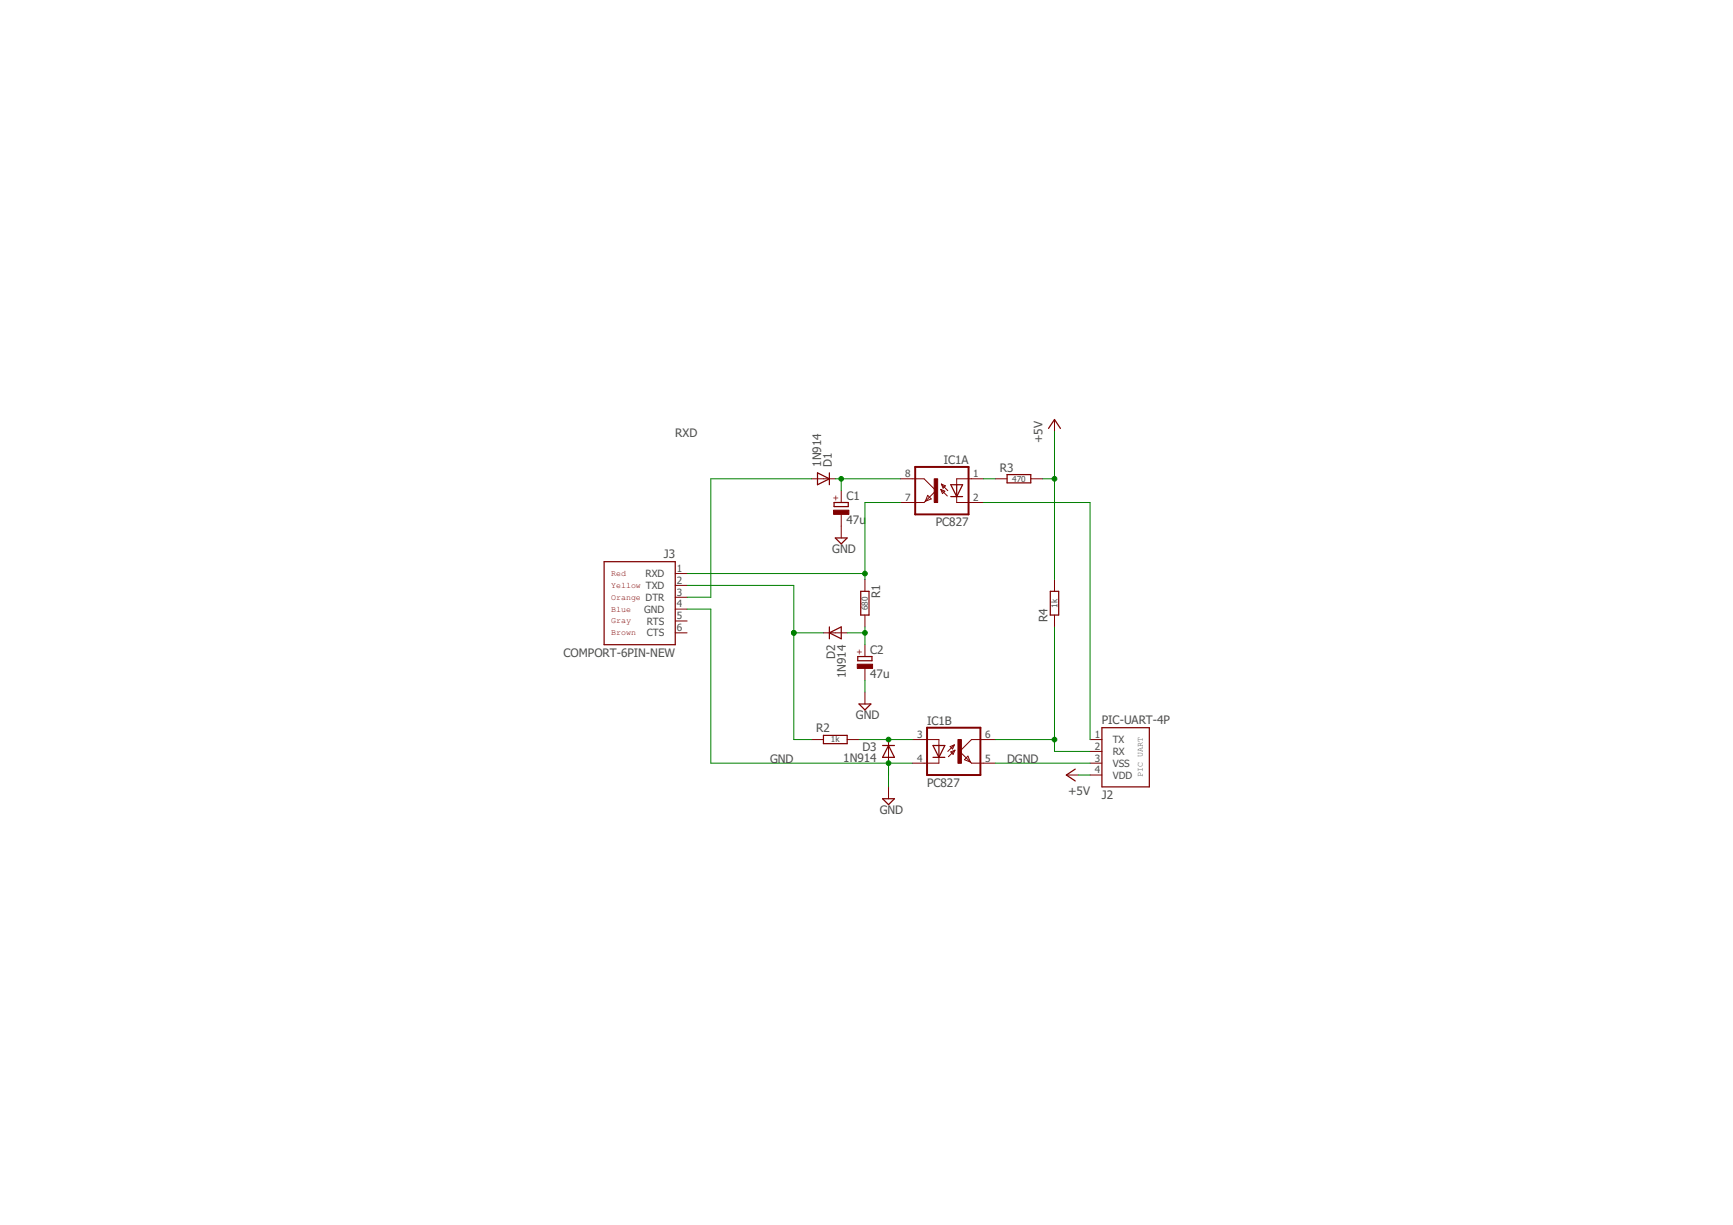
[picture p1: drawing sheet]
<svg xmlns="http://www.w3.org/2000/svg" width="297mm" height="210mm" viewBox="0 0 297 210" stroke-linecap="round" stroke-linejoin="round" font-family="sans-serif">
<g fill="none" stroke="#800000" stroke-width=".17">
<path d="M180.7 71.9v2M115.7 98.3h2.1M139.1 82h4.1M144.2 84.1v2M144.2 88.1v4.1M148.3 99.3v2M154.3 82h4.1l2 2.1-2 2h-4.1M159 84.9l.6 .6-1 .4zM161.2 83.9l1.2 1.1M161.2 83.9l.7 .3-.4 .4zM161.4 83l.7 .2-.5 .5zM161.4 83l1.1 1.1"/>
<path d="M164 85.1v1h4.6M168.6 82h-4.6v1.1M170.6 82h2M176.7 82h2M180.7 99.3v2M115.7 108.4h2.1M115.7 102.3h2.1M115.7 100.3h2.1M115.7 106.4h2.1M115.7 104.4h2.1M141.1 108.4h4.1M148.3 105.4v2"/>
<path d="M148.3 110.5v2M148.3 114.5v2.1M148.3 118.6v2M180.7 105.4v2M139.1 126.7h2M145.2 126.7h2M152.3 126.7v4.1M152.3 134.8v2.1M156.4 126.7h4.5v1M160.9 129.8v1h-4.5M162.9 127.9l.7-.3-.3 .7zM163 128.8l.7-.3-.3 .8z"/>
<path d="M163.6 127.6l-1.1 1.2M163.7 128.5l-1.1 1.2M165.9 129.6l.4 1-1-.4zM166.3 130.6l.2 .2h4.1M170.6 126.7h-4.1l-2 2.1 1.8 1.8M182.8 132.8h2M186.8 132.8h2.1M186.8 130.8h2.1M186.8 128.8h2.1M186.8 126.7h2.1"/>
</g>
<g fill="none" stroke="#800000" stroke-width=".21">
<path d="M179.7 73.4l1-1.5 1.1 1.5M103.5 96.2h12.2v14.3h-12.2zM140.1 81l2.1 1-2.1 1.1zM142.2 81v2.1M143 86.1h2.4v.7h-2.4zM143.2 92.2h2l-1 1zM163 83.1h2l-1 2zM163 85.1h2M164 83.1v2M172.6 81.3h4.1v1.4h-4.1zM142.2 107.4v2.1M142.2 108.4l2-1v2.1z"/>
<path d="M147 112.5h2.5v.7h-2.5zM147.5 101.3h1.4v4.1h-1.4zM180 101.3h1.5v4.1h-1.5zM141.1 126h4.1v1.4h-4.1zM147.2 120.6h2.1l-1 1zM151.3 127.7h2M151.3 136.9h2l-1 1zM152.3 127.7l1 2.1h-2zM159.9 127.7h2l-1 2.1zM159.9 129.8h2M160.9 127.7v2.1M184.3 131.8l-1.5 1 1.5 1"/>
<path d="M188.9 124.7h8.1v10.1h-8.1z"/>
</g>
<g fill="#800000" stroke="#800000" stroke-width=".17">
<path d="M142.9 87.4h2.6v.7h-2.6z"/>
<path d="M160.1 82h.6v4.1h-.6z"/>
<path d="M164.2 126.7h.6v4.1h-.6z"/>
<path d="M146.9 113.8h2.7v.7h-2.7z"/>
</g>
<path d="M156.9 80h9.1v8.1h-9.1zM158.9 124.7h9.1v8.1h-9.1z" fill="none" stroke="#800000" stroke-width=".34"/>
<g fill="none" stroke="#008000" stroke-width=".17">
<path d="M180.7 73.9v25.4M117.8 98.3h30.5M139.1 82h-17.3v20.3h-4M143.2 82h11.1M144.2 82v2.1M154.3 86.1h-6v13.2M168.6 82h2M168.6 86.1h18.2v40.6M178.7 82h2M117.8 104.4h4v26.4h34.6M117.8 100.3h18.3v26.4h3M136.1 108.4h5"/>
<path d="M145.2 108.4h3.1M148.3 107.4v3.1M148.3 116.6v2M180.7 107.4v21.4h6.1M147.2 126.7h9.2M152.3 130.8v4M170.6 126.7h10.1M170.6 130.8h16.2M184.8 132.8h2"/>
</g>
<g fill="#008000" stroke="#008000" stroke-width=".17">
<circle cx="144.2" cy="82" r=".4"/>
<circle cx="180.7" cy="82" r=".4"/>
<circle cx="180.7" cy="126.7" r=".4"/>
<circle cx="152.3" cy="126.7" r=".4"/>
<circle cx="148.3" cy="108.4" r=".4"/>
<circle cx="148.3" cy="98.3" r=".4"/>
<circle cx="152.3" cy="130.8" r=".4"/>
<circle cx="136.1" cy="108.4" r=".4"/>
</g>
<g font-size="2" fill="#505050">
<text x="115.7" y="74.9">RXD</text>
<text x="178.7" y="75.9" transform="rotate(-90 178.7 75.9)">+5V</text>
<text x="140.7" y="80" transform="rotate(-90 140.7 80)">1N914</text>
<text x="142.6" y="80" transform="rotate(-90 142.6 80)">D1</text>
<text x="161.8" y="79.5">IC1A</text>
<text x="171.4" y="80.8">R3</text>
<text x="145.1" y="89.8">47u</text>
<text x="145.1" y="85.7">C1</text>
<text x="113.8" y="95.6">J3</text>
<text x="142.7" y="94.7">GND</text>
<text x="160.4" y="90.2">PC827</text>
<text x="150.9" y="102.5" transform="rotate(-90 150.9 102.5)">R1</text>
<text x="179.5" y="106.6" transform="rotate(-90 179.5 106.6)">R4</text>
<text x="96.6" y="112.5">COMPORT-6PIN-NEW</text>
<text x="143.2" y="112.9" transform="rotate(-90 143.2 112.9)">D2</text>
<text x="149.2" y="112.1">C2</text>
<text x="145" y="116.2" transform="rotate(-90 145 116.2)">1N914</text>
<text x="149.2" y="116.2">47u</text>
<text x="139.9" y="125.5">R2</text>
<text x="146.7" y="123.2">GND</text>
<text x="158.9" y="124.2">IC1B</text>
<text x="188.9" y="124.1">PIC-UART-4P</text>
<text x="132" y="130.8">GND</text>
<text x="144.5" y="130.6">1N914</text>
<text x="147.8" y="128.7">D3</text>
<text x="172.6" y="130.8">DGND</text>
<text x="158.9" y="134.8">PC827</text>
<text x="183.1" y="136.3">+5V</text>
<text x="188.9" y="136.9">J2</text>
<text x="150.8" y="139.4">GND</text>
</g>
<g font-size="1.7" fill="#505050">
<text x="155.2" y="81.8">8</text>
<text x="166.8" y="81.8">1</text>
<text x="155.2" y="85.8">7</text>
<text x="166.8" y="85.8">2</text>
<text x="110.7" y="98.9">RXD</text>
<text x="110.7" y="100.9">TXD</text>
<text x="116" y="98">1</text>
<text x="116" y="100">2</text>
<text x="110.4" y="105">GND</text>
<text x="110.7" y="103">DTR</text>
<text x="110.9" y="107">RTS</text>
<text x="116" y="102.1">3</text>
<text x="116" y="106.1">5</text>
<text x="116" y="104.1">4</text>
<text x="110.9" y="109.1">CTS</text>
<text x="116" y="108.2">6</text>
<text x="157.2" y="126.4">3</text>
<text x="157.2" y="130.5">4</text>
<text x="168.8" y="130.5">5</text>
<text x="168.8" y="126.4">6</text>
<text x="187.7" y="130.5">3</text>
<text x="187.7" y="128.5">2</text>
<text x="187.7" y="126.4">1</text>
<text x="190.7" y="131.4">VSS</text>
<text x="190.7" y="129.4">RX</text>
<text x="190.7" y="127.3">TX</text>
<text x="187.7" y="132.5">4</text>
<text x="190.7" y="133.4">VDD</text>
</g>
<g font-size="1.4" fill="#505050">
<text x="173.5" y="82.5">470</text>
<text x="148.7" y="104.5" transform="rotate(-90 148.7 104.5)">680</text>
<text x="181.3" y="104.1" transform="rotate(-90 181.3 104.1)">1k</text>
<text x="142.4" y="127.2">1k</text>
<text x="195.9" y="133.1" transform="rotate(-90 195.9 133.1)">PIC UART</text>
</g>
<g font-size="1.4" fill="#800000">
<text x="143.7" y="85.8" transform="rotate(-90 143.7 85.8)">+</text>
<text x="104.8" y="100.7">Yellow</text>
<text x="104.8" y="98.7">Red</text>
<text x="104.8" y="106.8">Gray</text>
<text x="104.8" y="104.8">Blue</text>
<text x="104.8" y="102.8">Orange</text>
<text x="104.8" y="108.8">Brown</text>
<text x="147.8" y="112.2" transform="rotate(-90 147.8 112.2)">+</text>
</g>
</svg>
